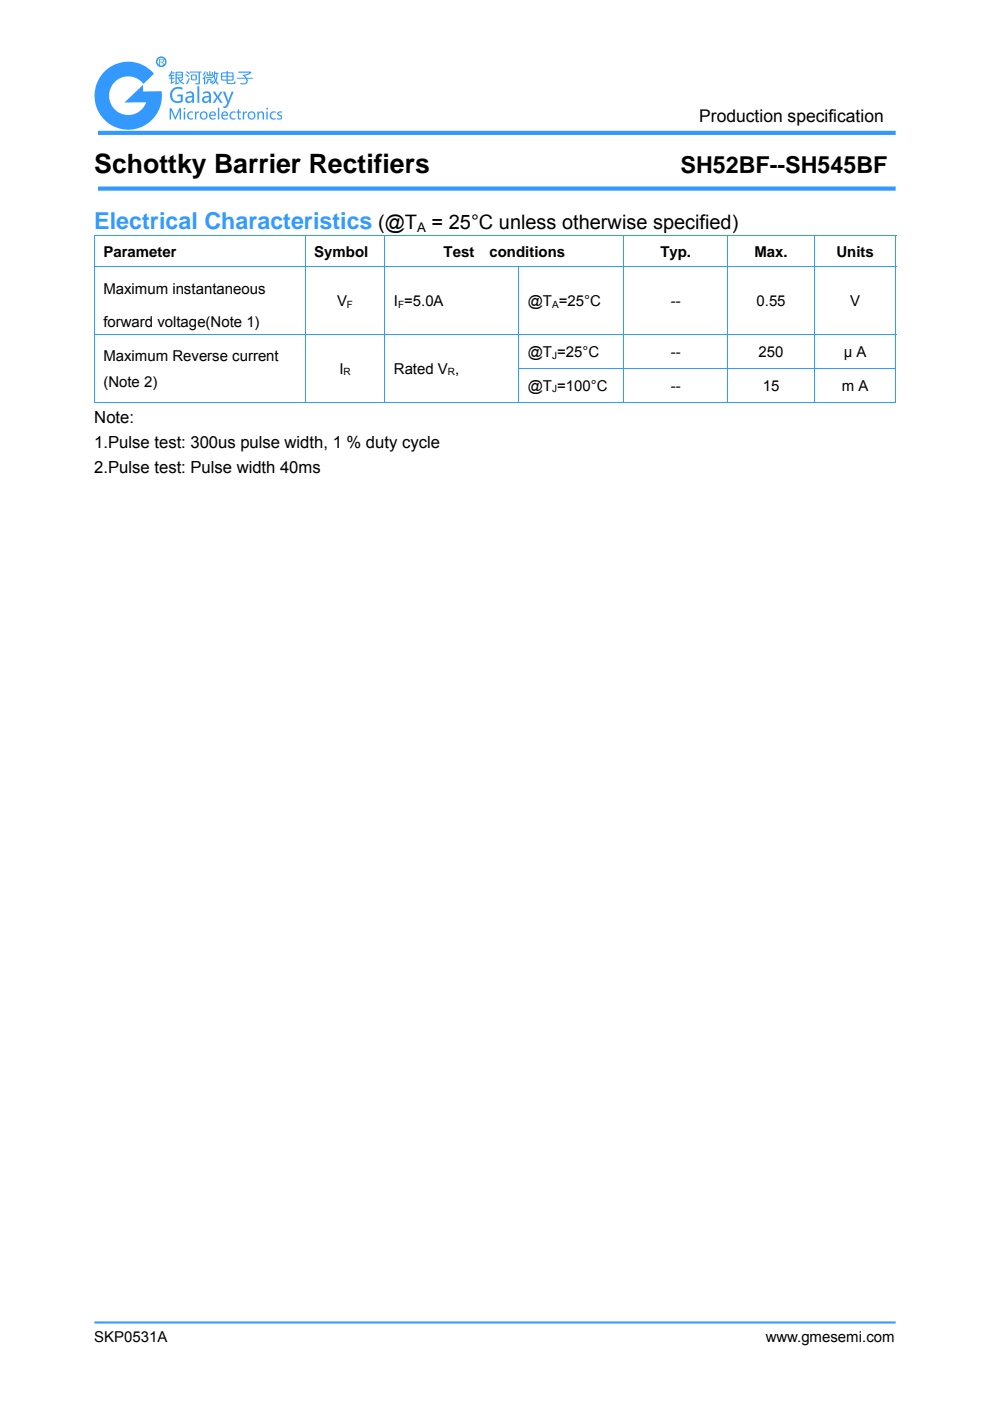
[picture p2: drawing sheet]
<svg xmlns="http://www.w3.org/2000/svg" width="210mm" height="297mm" viewBox="0 0 210 297" stroke-linecap="round" stroke-linejoin="round" font-family="sans-serif">
<path d="M20.8 28.2h169.2M20.8 40h169.2" fill="none" stroke="#39f" stroke-width=".88" stroke-linecap="butt"/>
<g fill="#39f">
<path d="M21.8 15.6a7.1 7.1 0 0 1 10.9 0l-2.3 2.2a4.1 4.1 0 0 0-6.2-.2 4.1 4.1 0 0 0 .9 6.2 4.1 4.1 0 0 0 5.9-2.1h-4.6l4-3.7v1.4h2.5a1.67 1.67 0 0 1 1.4 .1 7.2 7.2 0 0 1-9.3 7.7 7.2 7.2 0 0 1-3.2-11.6z" fill-rule="evenodd"/>
<path d="M36.3 15l.2 .1v.2l.6 .2-.7 .1-.2 .3 .8 .1-.1 .1h-.4v.4l.5 .1v.1h-.5v.7l.4-.2 .1 .1-.4 .4a.19 .19 0 0 1-.3 .1 .19 .19 0 0 1 0-.3v-.8l-.5-.1 .5-.1v-.4h-.2a.16 .16 0 0 1-.2 .2 .16 .16 0 0 1-.1-.2zM37.3 15.2l1.5 .1v1.2l-.8 .1 .2 .5 .5-.4 .2 .1-.5 .4 .7 .6a.84 .84 0 0 1-1-.5l-.4-.7h-.2v1l.5-.2 .1 .2-.8 .3-.2-.1 .1-2.3zM37.5 16v.4l1-.1 .1-.3zM37.5 15.5v.3h1.1l-.2-.4zM39.3 15.8h.3l.5 .4-.2 .1zM40 16.6h.2l-.2 .8a.39 .39 0 0 1-.5 .4zM39.5 15.1l.5 .3 .2 .3h-.2l-.5-.4zM40.2 15.2h2.6l-.1 .2h-.3l-.1 2.4h-.9l.1-.2h.6v-2.2h-1.8zM40.5 15.9l1.1-.1 .1 .3v.9h-1.1zM40.8 16v.8h.6l.1-.8zM44 16.8h.8l.1 .6 .3-.4 .2 .1-.4 .5-.3 .1-.1-.7h-.4l-.1 .5a.24 .24 0 0 1-.2 .3 .24 .24 0 0 1-.3-.2 .24 .24 0 0 1 .3-.2zM43.5 15.9l.2 .2-.2 .3v1.4l-.1 .1-.1-1.2-.2 .1-.1-.2zM43.8 15.3h.3v.6h.3v-.7l.2-.1v.8h.3v-.5l.2-.1v.6l-.2 .2-1-.1zM43.5 15.1h.1v.2l-.5 .7-.1-.2zM43.7 16.4l1.4-.1 .3-1.1 .2-.1 .1 .3 .7 .1-.3 .2v.8a1.24 1.24 0 0 0 .3 1.4h-.3l-.4-.5-.4 .4-.3 .1 .6-.8-.2-.9-.2 .4h-1.4zM45.6 15.7l.1 1.1 .2-1.1zM46.9 15.5l1.1-.2 .2-.3 .1 .3 1.1 .1 .1 1.6-1.2 .1v.5h1.3l.1-.3h.2v.4l-1.5 .1-.4-.2v-.5l-1-.1-.1-.2zM47.1 16.3l.1 .5 .8 .1v-.6zM47.2 15.6l-.1 .5h.9v-.5zM48.3 16.3v.6l1-.1v-.5zM48.3 15.6v.5h1v-.5zM50.5 15.2h2.8a1.03 1.03 0 0 1-1.3 .8l.3 .5h1.3v.1l-1.1 .1 .1 .5-.3 .5-.5 .2h-.5a.2 .2 0 0 1-.3 0 .2 .2 0 0 1 .1-.3l.4 .1a.53 .53 0 0 0 .8-.5l-.2-.5h-1.8l-.1-.2h1.8l-.5-.6 .7-.1 .7-.4h-2.2z" fill-rule="evenodd"/>
<path d="M36.7 18.8a2.15 2.15 0 0 1 2-.2v.5a1.39 1.39 0 0 0-2 .3 1.39 1.39 0 0 0 .4 1.9l.6 .2 .6-.2v-.9h-.7v-.4h1.2v1.6a1.73 1.73 0 0 1-2.5-.4 1.73 1.73 0 0 1 .4-2.4zM39.6 19.6v-.1a.93 .93 0 0 1 1-.1 .93 .93 0 0 1 .6 .9v1.5h-.4v-.4a.83 .83 0 0 1-1.2 .3l-.3-.4 .1-.6 .4-.3 1-.2-.3-.5h-.5l-.5 .3zM39.9 20.8l-.2 .5 .2 .2h.4l.4-.3 .1-.6zM41.9 18.3h.4v3.5h-.4zM43.1 19.6l.9-.2 .6 .2 .1 .6v1.6h-.4v-.4l-.5 .4h-.6l-.3-.3-.1-.4 .2-.4 .4-.3 .9-.1-.1-.4-.2-.2h-.4l-.5 .3zM43.4 20.8l-.1 .6 .5 .1 .4-.2 .1-.7zM45.1 19.4h.5l.6 1 .6-1h.4l-.8 1.2 .8 1.2h-.5l-.5-1-.6 1h-.5l.8-1.2zM47.3 19.4h.5l.6 2 .7-2h.5l-1.3 3-.3 .4-.3 .1h-.3v-.4h.4l.4-.7z" fill-rule="evenodd"/>
<path d="M36 23h.4l.8 1.9 .8-1.9h.4v2.3h-.3v-2l-.8 2h-.2l-.8-2v2h-.3zM39 22.9h.2l.1 .3a.19 .19 0 0 1-.3 0 .19 .19 0 0 1 0-.3zM39 23.6h.3v1.7h-.3zM39.9 23.9l.7-.3 .4 .1v.3a.58 .58 0 0 0-1 .2v.4l.2 .4 .4 .1 .4-.1a.47 .47 0 0 1-.8 .3l-.3-.2-.2-.4zM41.4 23.6h.2v.4l.3-.4h.3v.3h-.3l-.2 .3-.1 1.1h-.2zM42.6 23.8l.5-.2 .6 .1a.92 .92 0 0 1 .3 1.1 .92 .92 0 0 1-1 .6l-.3-.2-.3-.4v-.6zM42.8 24l-.1 .4 .1 .5 .3 .2h.4l.2-.3v-.7l-.4-.2zM44.6 23.8l.1-.1a.77 .77 0 0 1 1 .1l.1 .8h-1.2l.4 .5 .7-.2-.1 .4a.85 .85 0 0 1-1-.1 .85 .85 0 0 1-.2-1zM44.8 24l-.2 .3h.9a.42 .42 0 0 0-.2-.4 .42 .42 0 0 0-.5 .1zM46.2 22.8h.3v2.5h-.3zM47.2 23.8l.7-.2a.77 .77 0 0 1 .5 1h-1.2l.1 .3 .3 .2 .7-.2-.1 .4a.85 .85 0 0 1-1-.1 .85 .85 0 0 1-.2-1zM47.3 24l-.1 .3h.9a.42 .42 0 0 0-.3-.4 .42 .42 0 0 0-.5 .1zM49 23.8l.4-.2 .5 .1v.3l-.6-.1-.3 .5 .2 .6 .4 .1 .3-.1v.3h-.6l-.5-.3a1.03 1.03 0 0 1 .2-1.2zM50.4 23.2l.3-.1v.5h.4v.3h-.4v1.1l.2 .1h.2l-.1 .3-.4-.1-.2-.3v-1.1h-.3v-.3h.3zM51.5 23.6h.3v.4l.2-.4h.4v.3h-.4l-.2 .3v1.1h-.3zM52.8 23.8l.3-.2h.6a.95 .95 0 0 1 .3 1.5l-.7 .3-.3-.1-.4-.3a1.04 1.04 0 0 1 .2-1.2zM53 24l-.2 .4 .1 .5 .3 .2h.4l.3-.4-.1-.6-.3-.2zM54.6 23.6h.3v.3l.5-.3 .5 .2 .1 .3v1.2h-.3v-.9a.4 .4 0 0 0-.2-.5 .4 .4 0 0 0-.5 .2l-.1 1.2h-.3zM56.5 22.9h.2l.1 .2a.19 .19 0 0 1-.2 .1 .19 .19 0 0 1-.1-.2zM56.5 23.6h.3v1.7h-.3zM57.4 23.9l.7-.3 .4 .1v.3a.58 .58 0 0 0-.9 .2l-.1 .4 .2 .4 .4 .1 .4-.1a.47 .47 0 0 1-.7 .3l-.4-.2-.2-.4zM58.9 23.8l.2-.1 .6-.1v.4l-.2-.1a.27 .27 0 0 0-.4 .2 .27 .27 0 0 0 .3 .3l.3 .1v.7l-.4 .2-.5-.1v-.3l.3 .1 .5-.1v-.2l-.8-.5z" fill-rule="evenodd"/>
<path d="M33.2 13.1a1.02 1.02 0 0 1 2 0 1.02 1.02 0 0 1-2 0zM33.3 13.1a.92 .92 0 0 1 1.8 0 .92 .92 0 0 1-1.8 0z" fill-rule="evenodd"/>
</g>
<g fill="none" stroke="#39f" stroke-width=".21">
<circle cx="34.2" cy="13.1" r=".92"/>
<circle cx="34.2" cy="13.1" r="1.02"/>
</g>
<path d="M33.8 12.5l.9 .1 .1 .4-.3 .2 .4 .6h-.2l-.4-.6h-.3v.6h-.2zM34 12.6v.5l.6-.2-.1-.3z" fill-rule="evenodd" fill="#39f"/>
<path d="M20 280.4h170" fill="none" stroke="#39f" stroke-width=".44"/>
<path d="M19.9 49.8h.2v.2h-.2z" fill="#339aff"/>
<path d="M19.9 49.9h170.2" fill="none" stroke="#339aff" stroke-width=".21"/>
<path d="M189.9 49.8h.2v.2h-.2z" fill="#339aff"/>
<g fill="none" stroke="#339aff" stroke-width=".21">
<path d="M19.9 56.6h170.2M20 50v6.5M20 56.7v14.1M64.7 50v6.5M64.7 56.7v14.1M81.6 50v6.5M81.6 56.7v14.1M110 56.7v14.1M132.3 50v6.5M132.3 56.7v14.1M154.3 50v6.5M154.3 56.7v14.1"/>
<path d="M172.8 50v6.5M172.8 56.7v14.1M190 50v6.5M190 56.7v14.1M19.9 70.9h170.2M20 71v7M64.7 71v7M81.6 71v7M110 71v7M132.3 71v7M154.3 71v7M172.8 71v7"/>
<path d="M190 71v7"/>
</g>
<g fill="#339aff">
<path d="M19.9 78h.2v.2h-.2z"/>
<path d="M64.7 78h.1v.2h-.1z"/>
<path d="M81.6 78h.1v.2h-.1z"/>
</g>
<g fill="none" stroke="#339aff" stroke-width=".21">
<path d="M20 78.2v7.2M64.7 78.2v7.2M81.6 78.2v7.2M109.9 78.1h80.2M110 78.2v7.2M132.3 78.2v7.2M154.3 78.2v7.2M172.8 78.2v7.2M190 78.2v7.2M19.9 85.3h44.8M64.8 85.3h16.8M81.7 85.3h28.2"/>
<path d="M110.1 85.3h22.1M132.4 85.3h21.8M154.4 85.3h18.3M172.9 85.3h17"/>
</g>
<path d="M189.9 85.2h.2v.2h-.2z" fill="#339aff"/>
<text font-size="5.7" x="20" y="36.6">Schottky Barrier Rectifiers</text>
<text font-size="4.9" x="144.3" y="36.6">SH52BF--SH545BF</text>
<text font-size="4.9" fill="#339aff" x="20" y="48.6">Electrical Characteristics</text>
<g font-size="4.2">
<text x="80.2" y="48.6">(@T</text>
<text x="91.5" y="48.6">= 25°C unless otherwise specified)</text>
</g>
<text font-size="3.7" x="148.3" y="25.8">Production specification</text>
<g font-size="3.5">
<text x="20" y="89.6">Note:</text>
<text x="20" y="94.9">1.Pulse test: 300us pulse width, 1 % duty cycle</text>
<text x="20" y="100.2">2.Pulse test: Pulse width 40ms</text>
</g>
<g font-size="3.2">
<text x="21.9" y="54.4">Parameter</text>
<text x="66.7" y="54.4">Symbol</text>
<text x="94.1" y="54.4">Test</text>
<text x="103.8" y="54.4">conditions</text>
<text x="140.1" y="54.4">Typ.</text>
<text x="160" y="54.4">Max.</text>
<text x="177.4" y="54.4">Units</text>
<text x="21.9" y="62.4">Maximum instantaneous</text>
<text x="71.5" y="64.9">V</text>
<text x="83.5" y="64.9">I =5.0A</text>
<text x="111.9" y="64.9">@T =25°C</text>
<text x="142.3" y="64.9">--</text>
<text x="160.5" y="64.9">0.55</text>
<text x="180.3" y="64.9">V</text>
<text x="21.9" y="69.4">forward voltage(Note 1)</text>
<text x="21.9" y="76.5">Maximum Reverse current</text>
<text x="111.9" y="75.6">@T =25°C</text>
<text x="142.3" y="75.6">--</text>
<text x="160.9" y="75.6">250</text>
<text x="179" y="75.6">μ A</text>
<text x="21.9" y="82">(Note 2)</text>
<text x="72" y="79.2">I</text>
<text x="83.5" y="79.2">Rated V ,</text>
<text x="111.9" y="82.8">@T =100°C</text>
<text x="142.3" y="82.8">--</text>
<text x="161.8" y="82.8">15</text>
<text x="178.5" y="82.8">m A</text>
<text x="20" y="284.6">SKP0531A</text>
<text x="162.4" y="284.6">www.gmesemi.com</text>
</g>
<text font-size="2.8" x="88.5" y="49.1">A</text>
<g font-size="2.1">
<text x="73.6" y="65.2">F</text>
<text x="84.4" y="65.2">F</text>
<text x="117.1" y="65.2">A</text>
<text x="117.1" y="76">J</text>
<text x="72.9" y="79.6">R</text>
<text x="95" y="79.6">R</text>
<text x="117.1" y="83.2">J</text>
</g>
</svg>
